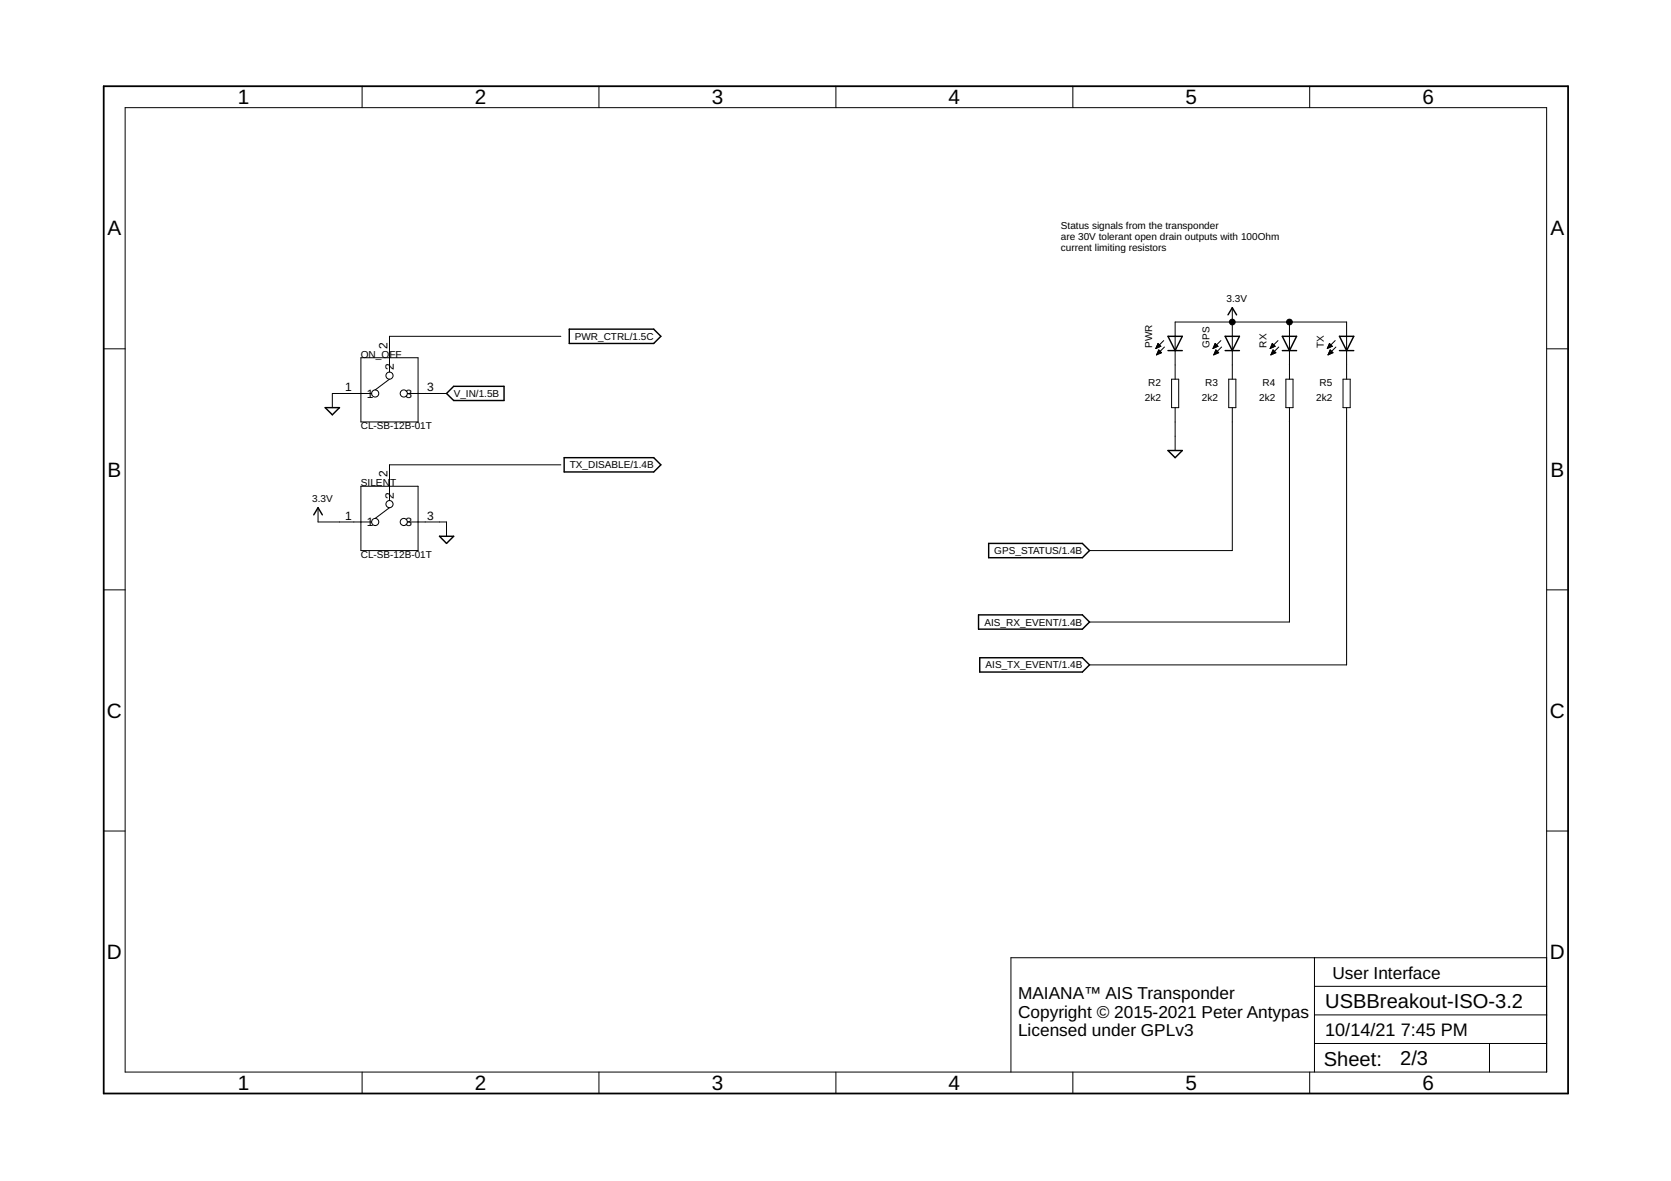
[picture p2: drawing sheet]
<svg xmlns="http://www.w3.org/2000/svg" width="297mm" height="210mm" viewBox="0 0 297 210" stroke-linecap="round" stroke-linejoin="round" font-family="sans-serif">
<g fill="none" stroke="#000" stroke-width=".25">
<path d="M101.2 58.5h15l1.3 1.3-1.3 1.2h-15zM207.6 59.8h2.6l-1.3 2.5zM217.8 59.8h2.5l-1.2 2.5zM218.3 56l.8-1.3 .7 1.3M227.9 59.8h2.6l-1.3 2.5zM238.1 59.8h2.5l-1.2 2.5zM57.8 72.5h2.5l-1.2 1.2zM79.4 69.9l1.2-1.2h9v2.5h-9zM207.6 62.3h2.6M217.8 62.3h2.5M227.9 62.3h2.6M238.1 62.3h2.5"/>
<path d="M55.8 91.5l.7-1.3 .8 1.3M78.1 95.3h2.5l-1.2 1.3zM100.3 81.3h15.9l1.3 1.3-1.3 1.3h-15.9zM175.7 96.6h16.7l1.3 1.3-1.3 1.2h-16.7zM207.6 80.1h2.6l-1.3 1.2zM173.9 109.3h18.5l1.3 1.3-1.3 1.2h-18.5zM174.2 116.9h18.2l1.3 1.3-1.3 1.2h-18.2z"/>
</g>
<g fill="none" stroke="#000" stroke-width=".18">
<path d="M22.2 19.1h252.7v171.4h-252.7zM64.4 15.3v3.8M106.5 15.3v3.8M148.6 15.3v3.8M190.7 15.3v3.8M232.8 15.3v3.8M99.7 59.8h-30.5v6.3M219.1 54.7v12.7M229.2 57.2v10.2M18.4 62h3.8M64.2 63.6h10.1v11.4h-10.1zM66.1 69.9h-7v2.6"/>
<path d="M69.2 67.4l-2.5 1.9M72.4 69.9h7M205.5 61.9h.1M205.5 61.8h.3M205.6 61.7h.5M205.6 61.6h.7M205.6 63h.1M205.7 61.4h.5M205.7 62.9h.3M205.7 61.3h.4M205.7 62.8h.6M205.8 61.2h.2"/>
<path d="M205.8 62.7h.6M205.8 62.5h.5M205.8 61.1h.1M205.8 61l-.3 .9M205.8 61l.6 .6M205.9 62.4h.3M205.9 62.3h.2M206 62.2l.5 .5-.9 .4zM206.4 61.6l-.9 .3M206.9 60.5l-1.4 1.4M207 61.7l-1.4 1.4M208.3 67.4h1.2v5.1h-1.2z"/>
<path d="M208.9 67.4v-10.2h30.5v10.2M208.9 72.5v7.6M215.6 61.9h.1M215.7 61.8h.2M215.7 61.7h.5M215.8 61.6h.7M215.8 63h.1M215.8 61.4h.6M215.8 62.9h.4M215.9 61.3h.4M215.9 62.8h.6M215.9 61.2h.3"/>
<path d="M215.9 62.7h.7M216 62.5h.5M216 61.1h.1M216 61l-.4 .9M216 61l.5 .6M216 62.4h.4M216.1 62.3h.1M216.1 62.2l.5 .5-.8 .4zM216.5 61.6l-.9 .3M217 60.5l-1.4 1.4M217.1 61.7l-1.3 1.4M218.4 67.4h1.3v5.1h-1.3z"/>
<path d="M219.1 72.5v25.4h-25.4M225.8 61.9h.1M225.8 61.8h.3M225.9 61.7h.5M226 61.6h.7M226 63h.1M226 61.4h.6M226 62.9h.4M226 62.8h.6M226.1 61.3h.3M226.1 61.2h.2M226.1 62.7h.7"/>
<path d="M226.1 61.1h.1M226.1 62.5h.5M226.2 61l-.4 .9M226.2 61l.5 .6-.9 .3M226.2 62.4h.3M226.3 62.3h.1M226.3 62.2l.5 .5-.9 .4zM227.2 60.5l-1.4 1.4M227.3 61.7l-1.4 1.4M228.6 67.4h1.2v5.1h-1.2zM229.2 72.5v38.1h-35.5M235.9 61.9h.1"/>
<path d="M236 61.8h.2M236.1 61.7h.4M236.1 63h.1M236.1 61.6h.7M236.2 61.4h.5M236.2 62.9h.3M236.2 62.8h.6M236.2 61.3h.4M236.3 61.2h.2M236.3 62.7h.6M236.3 61.1h.1M236.3 62.5h.5"/>
<path d="M236.4 62.4h.3M236.4 62.3h.2M236.5 62.2l.5 .5-.9 .4zM236.8 61.6l-.5-.6-.4 .9M236.8 61.6l-.9 .3M237.3 60.5l-1.4 1.4M237.5 61.7l-1.4 1.4M238.7 67.4h1.3v5.1h-1.3zM239.4 72.5v45.7h-45.7M274.9 62h3.8M56.5 90.2v2.6h9.6M64.2 86.4h10.1v11.5h-10.1z"/>
<path d="M69.2 90.2l-2.5 1.9M72.4 92.8h7v2.5M99.7 82.6h-30.5v6.4M18.4 104.8h3.8M274.9 104.8h3.8M18.4 147.7h3.8M274.9 147.7h3.8M233.7 170.2v20.3M233.7 175.3h41.2M274.9 170.2h-95.2v20.3M64.4 190.5v3.9M106.5 190.5v3.9"/>
<path d="M148.6 190.5v3.9M190.7 190.5v3.9M232.8 190.5v3.9M233.7 185.5h41.2M233.7 180.4h41.2M264.8 185.5v5"/>
<circle cx="66.7" cy="69.9" r=".64"/>
<circle cx="69.2" cy="66.8" r=".64"/>
<circle cx="71.8" cy="69.9" r=".64"/>
<circle cx="66.7" cy="92.8" r=".64"/>
<circle cx="69.2" cy="89.6" r=".64"/>
<circle cx="71.8" cy="92.8" r=".64"/>
</g>
<path d="M18.4 15.3h260.3v179.1h-260.3z" fill="none" stroke="#000" stroke-width=".32"/>
<g fill="#000" stroke="#000" stroke-width=".18">
<circle cx="219.1" cy="57.2" r=".51"/>
<circle cx="229.2" cy="57.2" r=".51"/>
</g>
<g font-size="3.7">
<text x="42.3" y="18.5">1</text>
<text x="84.4" y="18.5">2</text>
<text x="126.5" y="18.5">3</text>
<text x="168.6" y="18.5">4</text>
<text x="210.7" y="18.5">5</text>
<text x="252.9" y="18.5">6</text>
<text x="19.1" y="41.9">A</text>
<text x="275.6" y="41.9">A</text>
<text x="19.1" y="84.7">B</text>
<text x="275.6" y="84.7">B</text>
<text x="19" y="127.6">C</text>
<text x="275.5" y="127.6">C</text>
<text x="19" y="170.4">D</text>
<text x="275.5" y="170.4">D</text>
<text x="42.3" y="193.7">1</text>
<text x="84.4" y="193.7">2</text>
<text x="126.5" y="193.7">3</text>
<text x="168.6" y="193.7">4</text>
<text x="210.7" y="193.7">5</text>
<text x="252.9" y="193.7">6</text>
</g>
<g font-size="3.6">
<text x="235.6" y="179.1">USBBreakout-ISO-3.2</text>
<text x="235.3" y="189.4">Sheet:</text>
<text x="248.9" y="189.3">2/3</text>
</g>
<g font-size="3.2">
<text x="235.6" y="184.2">10/14/21</text>
<text x="249" y="184.2">7:45 PM</text>
</g>
<g font-size="3.1">
<text x="181" y="177.6">MAIANA™ AIS Transponder</text>
<text x="236.8" y="174">User Interface</text>
<text x="181" y="180.9">Copyright © 2015-2021 Peter Antypas</text>
<text x="181" y="184.2">Licensed under GPLv3</text>
</g>
<g font-size="2.1">
<text x="68.9" y="62" transform="rotate(-90 68.9 62)">2</text>
<text x="70" y="65.8" transform="rotate(-90 70 65.8)">2</text>
<text x="61.3" y="69.6">1</text>
<text x="65.2" y="70.7">1</text>
<text x="72.1" y="70.7">3</text>
<text x="75.9" y="69.6">3</text>
<text x="68.9" y="84.8" transform="rotate(-90 68.9 84.8)">2</text>
<text x="70" y="88.7" transform="rotate(-90 70 88.7)">2</text>
<text x="61.3" y="92.4">1</text>
<text x="65.2" y="93.5">1</text>
<text x="72.1" y="93.5">3</text>
<text x="75.9" y="92.4">3</text>
</g>
<g font-size="1.8">
<text x="188.6" y="40.7">Status signals from the transponder</text>
<text x="188.6" y="42.6">are 30V tolerant open drain outputs with 100Ohm</text>
<text x="188.6" y="44.5">current limiting resistors</text>
<text x="218" y="53.7">3.3V</text>
<text x="64.1" y="63.6">ON_OFF</text>
<text x="102.2" y="60.4">PWR_CTRL/1.5C</text>
<text x="204.8" y="61.8" transform="rotate(-90 204.8 61.8)">PWR</text>
<text x="215" y="61.8" transform="rotate(-90 215 61.8)">GPS</text>
<text x="225.2" y="61.8" transform="rotate(-90 225.2 61.8)">RX</text>
<text x="235.3" y="61.8" transform="rotate(-90 235.3 61.8)">TX</text>
<text x="80.7" y="70.6">V_IN/1.5B</text>
<text x="203.5" y="71.2">2k2</text>
<text x="204.1" y="68.7">R2</text>
<text x="213.7" y="71.2">2k2</text>
<text x="214.3" y="68.7">R3</text>
<text x="223.8" y="71.2">2k2</text>
<text x="224.4" y="68.7">R4</text>
<text x="234" y="71.2">2k2</text>
<text x="234.6" y="68.7">R5</text>
<text x="64.1" y="76.3">CL-SB-12B-01T</text>
<text x="101.3" y="83.3">TX_DISABLE/1.4B</text>
<text x="55.5" y="89.2">3.3V</text>
<text x="64.1" y="86.4">SILENT</text>
<text x="64.1" y="99.1">CL-SB-12B-01T</text>
<text x="176.8" y="98.5">GPS_STATUS/1.4B</text>
<text x="175" y="111.2">AIS_RX_EVENT/1.4B</text>
<text x="175.2" y="118.8">AIS_TX_EVENT/1.4B</text>
</g>
</svg>
